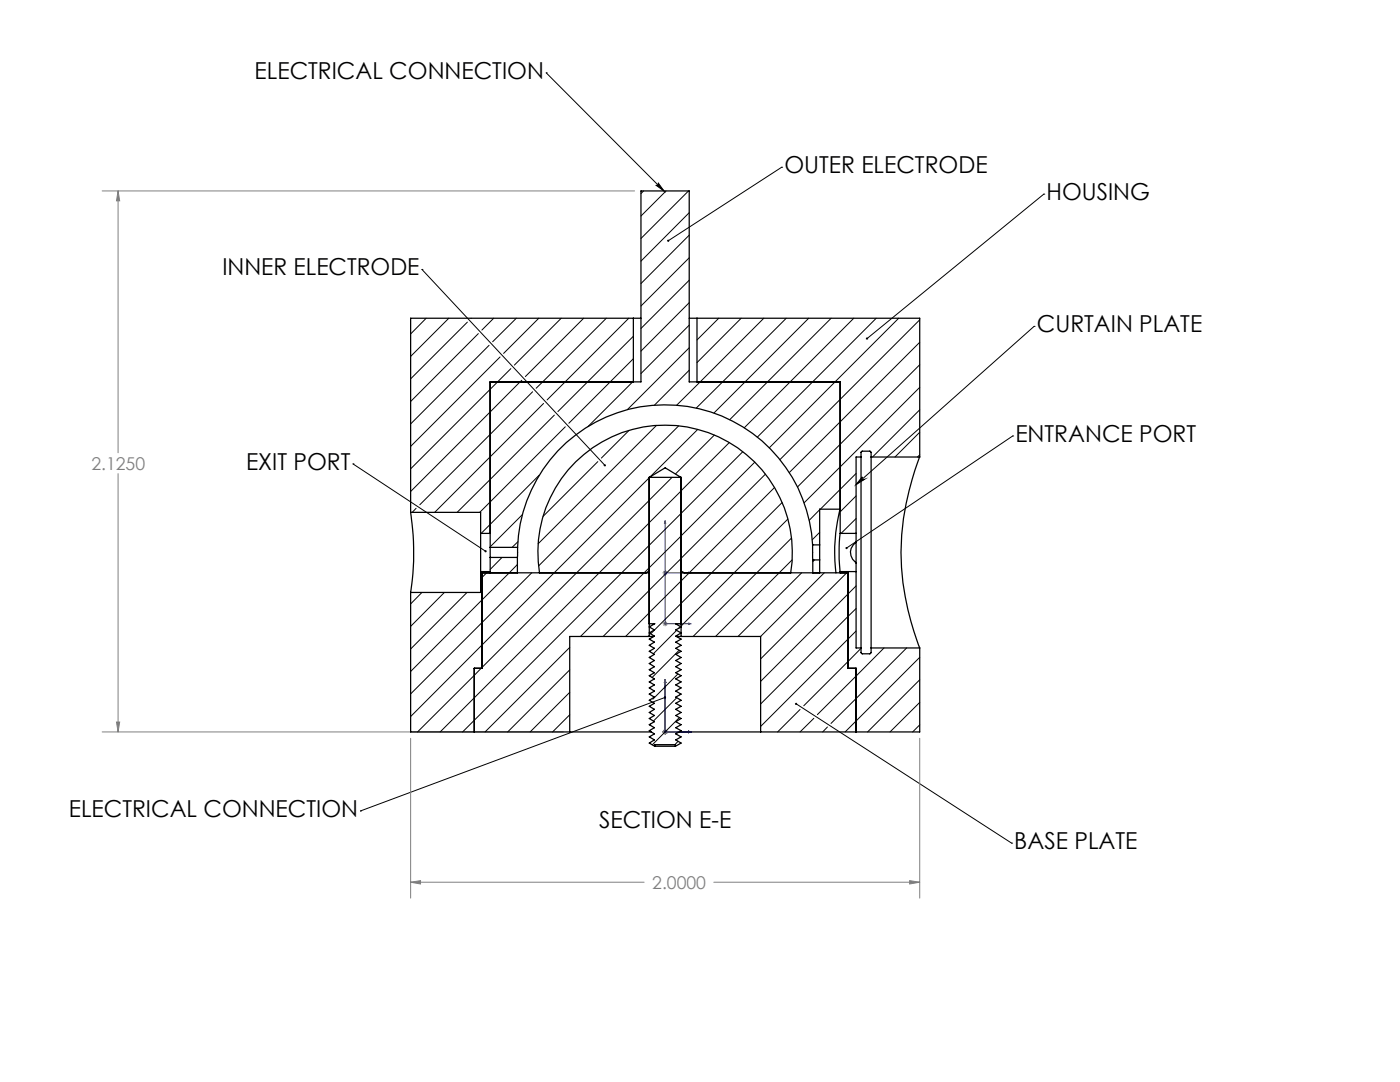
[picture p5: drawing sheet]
<svg xmlns="http://www.w3.org/2000/svg" width="279mm" height="216mm" viewBox="0 0 279 216" stroke-linecap="round" stroke-linejoin="round" font-family="sans-serif">
<g fill="none" stroke="#000" stroke-width=".2">
<path d="M109 14.5h.1M109 14.5l23.5 23.6M130.9 36.9a.33 .33 0 0 0 .4 0 .33 .33 0 0 0 0-.4l1.2 1.6zM156 33.4h.1M156 33.4l-22.6 14.6M208.3 38.7h.1M208.3 38.7l-35.3 28.9M84.2 53.8h.1M84.2 53.8l36.5 39.1M206.4 65.1h.1M206.4 65.1l-35.5 31.6M70.4 92.6h.1"/>
<path d="M70.4 92.6l26.5 17.4M172.1 95.1a.34 .34 0 0 0 0 .5 .34 .34 0 0 0 .4 0l-1.6 1.1zM202.1 87h.1M202.1 87l-33.2 22.4M132.7 139.2l-60.8 22.6M158.9 140.4l43 27.8M71.9 161.8h.1M201.9 168.2h.1"/>
</g>
<path d="M132.8 103.9v20.6h5.1M132.8 114.3h5.1M132.8 103.9l.1 .5h-.3zM132.8 114.1l.1 .5h-.3zM137.4 114.2l.5 .1-.5 .1zM132.8 135.6v10.4h5.1M132.8 135.6l.1 .6h-.3zM137.4 124.3l.5 .2-.5 .1zM137.4 145.9l.5 .1-.5 .2z" fill="none" stroke="#00f" stroke-width=".2"/>
<g fill="none" stroke="#808080" stroke-width=".2">
<path d="M20.4 38.1h106.2M23.6 38.1v52.2M23.6 38.1l.3 2h-.7zM23.6 94.5v51.5M132.2 114.3h1M132.4 113.9l.7 .8M132.8 113.8v1M133.1 113.9l-.7 .8M132.2 124.5h1M132.4 124.1l.7 .7M132.8 124v1M133.1 124.1l-.7 .7"/>
<path d="M20.4 146h92M23.2 144.1h.7l-.3 1.9zM82 147.3v31.9M132.2 146h1M132.4 145.7l.7 .7M132.8 145.6v.9M133.1 145.7l-.7 .7M183.6 147.3v31.9M82 176l1.9-.3v.7zM82 176h46.6M142.5 176h41.1M181.5 175.7l2.1 .3-2.1 .4z"/>
</g>
<path d="M133.1 47.9l.1 .3 .1-.2-.1 .2a.22 .22 0 0 0 .3 0 .22 .22 0 0 0 0-.4 .22 .22 0 0 0-.4 .1zM168.8 109.2v.3l.1-.1-.1 .1a.21 .21 0 0 0 .3 0 .21 .21 0 0 0 0-.3 .21 .21 0 0 0-.3 0zM172.1 95.1a.34 .34 0 0 0 0 .5 .34 .34 0 0 0 .4 0l-1.6 1.1zM96.8 109.8a.23 .23 0 0 0-.1 .4 .23 .23 0 0 0 .4-.1l-.2-.1 .2 .1a.23 .23 0 0 0 0-.3 .23 .23 0 0 0-.3 0zM120.5 92.7a.24 .24 0 0 0 0 .3 .24 .24 0 0 0 .4 0l-.2-.1 .2 .1a.24 .24 0 0 0 0-.3 .24 .24 0 0 0-.4 0zM172.8 67.4l.1 .3 .1-.1-.1 .1a.23 .23 0 0 0 .3 0 .23 .23 0 0 0 0-.4 .23 .23 0 0 0-.4 .1zM158.7 140.3a.22 .22 0 0 0 0 .4 .22 .22 0 0 0 .3-.2 .22 .22 0 0 0-.3-.2l.2 .1zM132.6 139a.22 .22 0 0 0 0 .4 .22 .22 0 0 0 .3-.3l-.2 .1 .2-.2zM130.9 36.9a.33 .33 0 0 0 .4 0 .33 .33 0 0 0 0-.4l1.2 1.6z" fill="#000"/>
<path d="M137.4 145.9l.5 .1-.5 .2zM132.8 135.6l.1 .6h-.3zM137.4 145.9l.5 .1-.5 .2zM132.8 135.6l.1 .6h-.3zM137.4 145.9l.5 .1-.5 .2zM132.8 135.6l.1 .6h-.3zM137.4 114.2l.5 .1-.5 .1zM132.8 103.9l.1 .5h-.3zM137.4 145.9l.5 .1-.5 .2zM132.8 135.6l.1 .6h-.3zM137.4 124.3l.5 .2-.5 .1zM132.8 114.1l.1 .5h-.3z" fill="#00f"/>
<path d="M23.6 38.1l.3 2h-.7zM23.2 144.1h.7l-.3 1.9zM82 176l1.9-.3v.7zM181.5 175.7l2.1 .3-2.1 .4z" fill="#808080"/>
<g fill="none" stroke="#000" stroke-width=".2">
<path d="M128.4 38.1l-.5 .5M132.9 38.1l-5 5M137.4 38.1l-9.5 9.5M137.5 42.4l-9.6 9.7M137.5 46.9l-9.6 9.7M137.5 51.4l-9.6 9.7M137.5 55.9l-9.6 9.6M85.1 63.5l-3.1 3.1M89.6 63.5l-7.6 7.6M93.3 64.3l-11.3 11.3M94.1 63.5l-.1 .1M95.5 66.6l-13.5 13.5"/>
<path d="M97.6 68.9l-15.6 15.7M98.5 63.5l-2.3 2.4M99.8 71.2l-17.8 17.9M102 73.6l-20 20M103 63.5l-4.7 4.7M104.1 75.9l-22.1 22.2M106.3 78.2l-22.5 22.5M107.5 63.5l-7 7M112 63.5l-9.3 9.3M116.5 63.5l-11.7 11.6M121 63.5l-14 14M125.5 63.5l-16.3 16.3"/>
<path d="M126.4 67.1l-15.1 15M126.4 71.6l-12.9 12.9M126.4 76.1l-9.1 9M137.5 60.4l-9.6 9.7M137.5 64.9l-9.6 9.6M137.5 69.4l-12.3 12.3M137.5 73.9l-6.9 7M143.4 63.5l-4.3 4.3M147.9 63.5l-8.8 8.9M152.4 63.5l-17.4 17.4M156.9 63.5l-17.9 17.9M161.4 63.5l-18.9 18.9"/>
<path d="M165.9 63.5l-20.3 20.2M170.4 63.5l-21.9 21.9M174.9 63.5l-23.8 23.7M179.4 63.5l-25.9 25.9M183.6 63.8l-28 27.9M183.6 68.3l-26.1 26M183.6 72.8l-24.5 24.4M183.6 77.3l-23.1 23M107.6 94.8l-11.6 11.6M108.5 80.5l-21.8 21.7M110.6 82.8l-19.4 19.4M112.8 85.2l-17.1 17"/>
<path d="M119.3 92.1l-10.9 10.9M125.6 85.9l-5.6 5.5M129.6 95.2l-47.6 47.8M131 84.9l-23.6 23.6M134.1 95.2l-50.8 50.8M135.4 85l-27.9 27.9M139.2 85.7l-9.4 9.4M142.6 86.8l-7.8 7.8M145.6 88.3l-16.1 16M148.2 90.1l-55.9 55.9M150.6 92.2l-21.1 21.1M152.8 94.6l-23.3 23.2"/>
<path d="M154.6 97.3l-25.1 25M170.9 94.5l-7.2 7.1M170.9 99l-3.2 3.1M183.6 81.8l-9.5 9.4M183.6 86.3l-5 4.9M183.6 90.8l-.5 .4M83 101.4l-.7 .8M84.2 118.2l-2.2 2.3M88.7 118.2l-6.7 6.8M93.2 118.2l-11.2 11.3M97.4 114.1l-1.5 1.4M100.2 111.2l-2.4 2.4"/>
<path d="M103.3 112.6l-21.3 21.4M103.4 108.1l-1.2 1.1M104.2 102.7l-6.4 6.4M106.1 114.3l-24.1 24.2M129.6 104.3l-41.8 41.7M129.6 113.3l-13.7 13.7M129.6 117.8l-9.2 9.2M156.1 100.3l-26.2 26.2M157.2 103.6l-21.3 21.3M158 107.4l-19.7 19.6M158.1 111.7l-15.3 15.3M160 114.3l-12.7 12.7"/>
<path d="M162.6 111.7l-.4 .4M163.6 106.2l-1.5 1.5M163.6 101.7l-2.1 2.1M164.5 114.3l-12.7 12.7M169.2 114.1l-17.4 17.4M170.9 116.9l-19.1 19.1M170.9 103.5l-3 2.9M113.7 129.2l-16.9 16.8M113.7 133.7l-12.4 12.3M113.7 138.1l-7.9 7.9M129.6 126.8l-.3 .2M129.6 122.3l-4.8 4.7"/>
<path d="M129.7 131.1l-.1 .1M135 125.8l-4.6 4.7M135 139.2l-4.6 4.7M135.3 134.5l-5 5M135.5 129.8l-5.4 5.4M135.8 125l-.3 .3M135.8 138.5l-.2 .2M170.9 121.4l-19.1 19.1M170.9 125.9l-19.1 19.1M171.8 129.4l-11.4 11.4M176.4 129.3l-13.3 13.3M180.9 129.3l-15.1 15.1"/>
<path d="M183.6 131.2l-14.9 14.8M183.6 135.6l-10.5 10.4M113.7 142.6l-3.4 3.4M129.9 144.4l-.3 .2M135.3 147.9l-.6 .7M135.6 143.2l-5.4 5.4M159.7 141.6l-4.5 4.4M162.4 143.3l-2.7 2.7M165.1 145.1l-.9 .9M183.6 140.2l-6 5.8M183.6 144.6l-1.5 1.4"/>
</g>
<g fill="none" stroke="#000" stroke-width=".25">
<path d="M126.4 63.5h1.5M126.4 63.5h-44.4v38.7M126.4 63.5v12.7M137.5 63.5h1.6M139.1 63.5h44.5v27.7M139.1 63.5v12.7M135.9 95.2v31.8M135.9 95.2l-3.1-1.9-3.2 1.9v18.7l-.7 .4M135.9 95.2h-6.4v29.3h1.2l-1.1 .6 1 .6-1 .6 1 .6-1 .6 1 .6-1 .7 1 .6-1 .6 1 .6-1 .6 1 .6-1 .6 1 .6-1 .6 1 .6-1 .6 1 .7-1 .6 1 .6-1 .6 1 .6-1 .6 1 .6-1 .6 1 .6-1 .6 1 .6-1 .7 1 .6-1 .6 1 .6-1 .6 1 .6-1 .6 1 .6-1 .6 1 .6-1 .7 1.1 .6M171.8 91.2v-1l.2-.2h1.7l.1 .3v.9M171.8 91.2v38.1M171.8 91.2h-.9v15.2"/>
<path d="M173.8 91.2v38.1M173.8 91.2h9.8M183.6 91.2a50.4 50.4 0 0 0 0 38.1M82 102.2a52.8 52.8 0 0 1 0 16M82 118.2v27.8h31.7M82 102.2h13.9v4.2M95.9 106.4v7.7M95.9 114.1v4.1h-13.9M95.9 106.4h1.9M95.9 114.1h1.9M97.8 109.2v2M97.8 111.2v3.1"/>
<path d="M97.8 111.2h5.5M97.8 109.2h5.5M103.3 111.2v3.1M103.3 109.2v2M107.7 114.3a25.4 25.4 0 0 1 25-29.5 25.4 25.4 0 0 1 25.1 29.5M135.9 113.9l.7 .4M135.9 114.3h33.4v19h1.6v12.7M162.2 108.7a29.5 29.5 0 0 0-29.7-27.9 29.5 29.5 0 0 0-29.2 28.4M162.2 108.7v3M162.2 108.7h1.4M162.2 111.7h1.4M162.2 111.7v2.6"/>
<path d="M163.6 108.7v-7.1h4.1a33.4 33.4 0 0 0-.9 12.7M163.6 108.7v3M163.6 111.7v2.6M167.7 106.4a34.4 34.4 0 0 0 0 7.7M167.7 106.4v-30.2h-30.2v-38.1h-9.6v38.1h-30.1v33M167.7 114.1v.2M167.7 106.4h3.2M167.7 114.1h3.2M170.9 108.2a2.48 2.48 0 0 0 0 4.1M170.9 112.3v1.8M170.9 106.4v1.8M170.9 108.2v4.1"/>
<path d="M170.9 114.1v15.2h.9M129.6 127h.9M129.6 127v-12.7h-33.4v19h-1.5v12.7M129.6 127h-15.9v19M135 127h.9M135.9 124.5h-1.1l1.1 .6-1 .6 1 .6-1 .6 1 .6-1 .6 1 .7-1 .6 1 .6-1 .6 1 .6-1 .6 1 .6-1 .6 1 .6-1 .6 1 .6-1 .7 1 .6-1 .6 1 .6-1 .6 1 .6-1 .6 1 .6-1 .6 1 .6-1 .6 1 .7-1 .6 1 .6-1 .6 1 .6-1 .6 1 .6-1 .6 1 .6-1 .6 1 .7-1.1 .6M135.9 127h15.9v19M171.8 129.3v.9l.2 .3 1.7-.1 .1-.2v-.9M173.8 129.3h9.8M183.6 129.3v16.7h-31.8M113.7 146h16.3M130.7 148.9h4.1"/>
<path d="M130.7 148.9v-.3h4.1v.3M135.5 146h16.3"/>
</g>
<g font-size="4.7">
<text x="50.8" y="15.7">ELECTRICAL CONNECTION</text>
<text x="156.5" y="34.6">OUTER ELECTRODE</text>
<text x="208.9" y="39.9">HOUSING</text>
<text x="44.4" y="54.9">INNER ELECTRODE</text>
<text x="206.9" y="66.3">CURTAIN PLATE</text>
<text x="202.6" y="88.2">ENTRANCE PORT</text>
<text x="49.1" y="93.7">EXIT PORT</text>
<text x="13.7" y="163">ELECTRICAL CONNECTION</text>
<text x="119.6" y="165.2">SECTION E-E</text>
<text x="202.4" y="169.4">BASE PLATE</text>
</g>
<g font-size="3.5" fill="#808080">
<text x="18.2" y="93.7">2.1250</text>
<text x="130.2" y="177.3">2.0000</text>
</g>
</svg>
